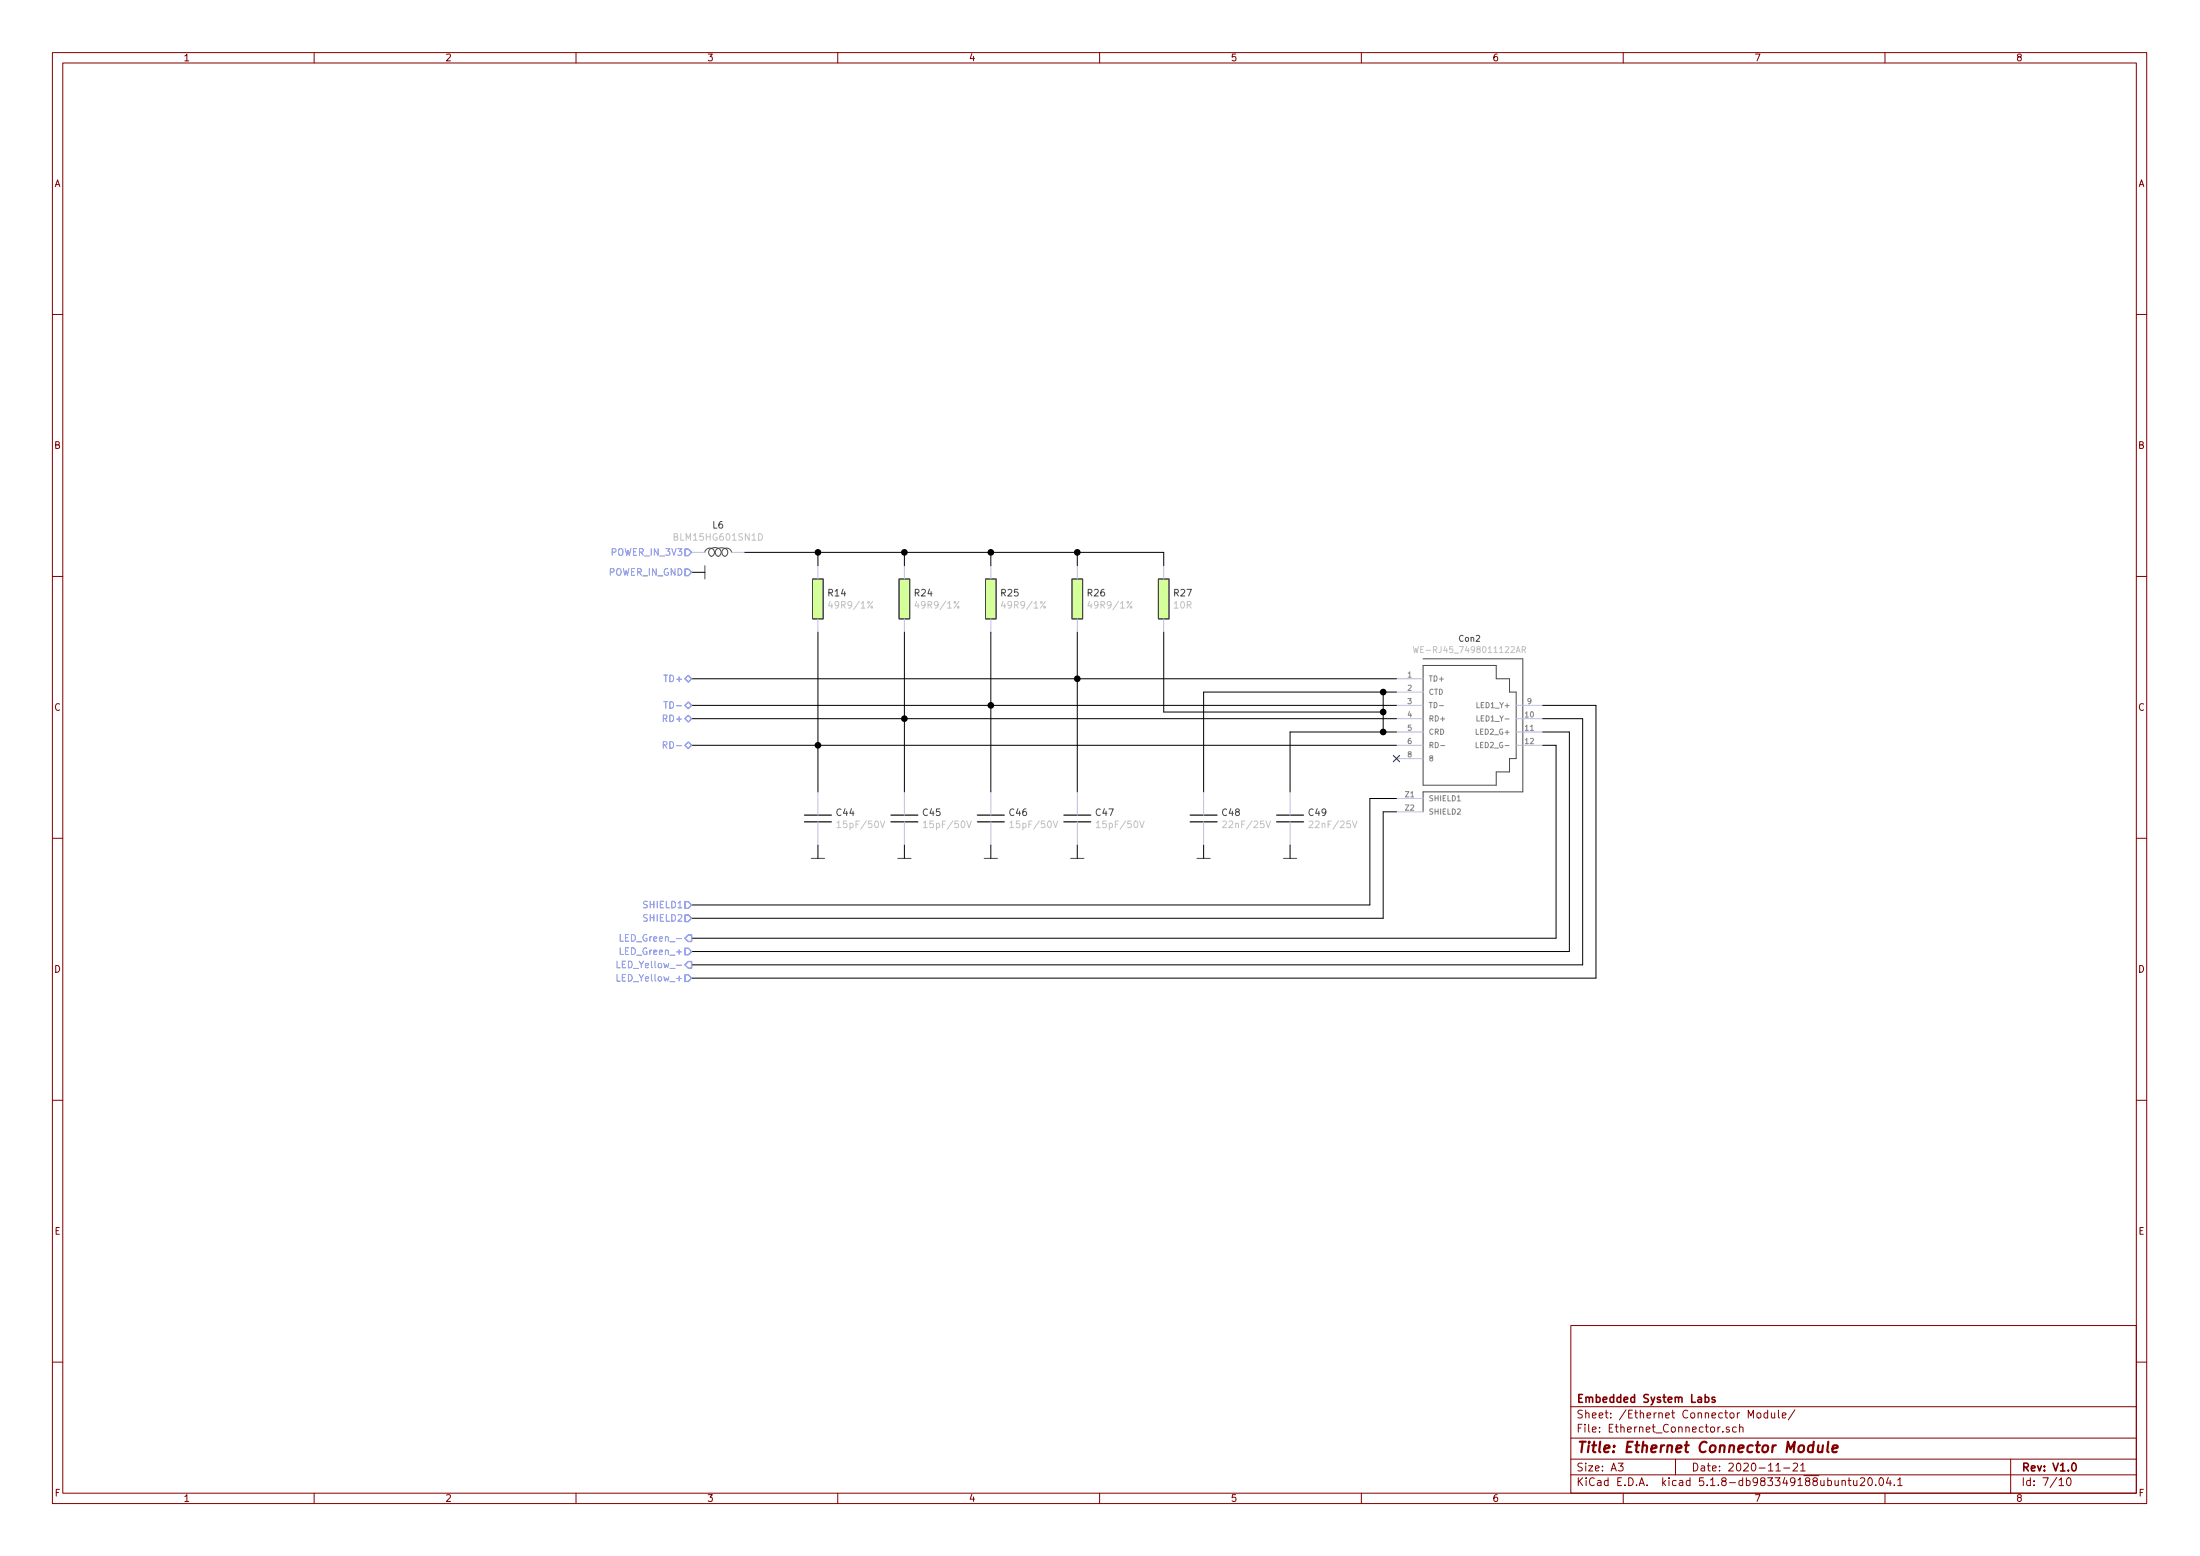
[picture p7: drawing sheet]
<svg xmlns="http://www.w3.org/2000/svg" width="420mm" height="297mm" viewBox="0 0 420 297" stroke-linecap="round" stroke-linejoin="round" font-family="sans-serif">
<g fill="none" stroke="#840000" stroke-width=".19">
<path d="M10 10h400v277h-400zM12 12h396v273.1h-396zM60 10v2M110 10v2M160 10v2M210 10v2M260 10v2M310 10v2M360 10v2M10 60h2M408 60h2M10 110h2"/>
<path d="M408 110h2M10 160h2M408 160h2M10 210h2M408 210h2M300 253h108v32.1h-108zM10 260h2M300 278.5h108M300 274.5h108M300 268.5h108M309 279.3h1l-.5 .6 .4 .1v.7l-.2 .1-.7-.1M320 278.5v3"/>
<path d="M329 273.3v.1M330.3 272.5a.37 .37 0 0 0-.6 .1v.2l.6 .2v.1l-.2 .3-.4-.1M331.6 272.5l-.4-.1-.3 .3 .1 .6 .2 .1 .4-.1M332.2 272.5h.1a.37 .37 0 0 1 .6 .1v.8M332.2 271.9v1.5M335.6 269.8l.2-.1 .4 .1v.8l-.2 .1-.4-.1zM337.6 269.8l-.4-.1-.3 .3 .1 .6 .2 .1 .4-.1M337.6 269.2v1.5M338.3 269.7v.8a.37 .37 0 0 0 .6 .1M338.9 269.7v1M339.2 279.7l.4-.4v1.5M339.6 269.2v1.3l.3 .2"/>
<path d="M340.4 270.2l.7-.1-.1-.3-.4-.1-.2 .2v.7h.6M342.5 279.5l.5-.2 .3 .2v.2l-.9 1.1h.9M342.8 269.1l-1.3 2M343.9 279.7l.4-.4v1.5M384 278.5v6.6M408 260h2M60 285.1v1.9M110 285.1v1.9M160 285.1v1.9M210 285.1v1.9M260 285.1v1.9M300 281.5h108"/>
<path d="M310 285.1v1.9M339.2 280.8h.8M340.7 280.2h1.1M343.9 280.8h.9M351.8 282.7l.2-.1 .4 .1v.9M351.8 282.6v1M352.9 282.6h.6M353.1 282.1v1.3l.4 .2M354 282.6v.8a.37 .37 0 0 0 .6 .1M354.6 282.6v1M355.3 282.3l.6-.2 .2 .2v.2l-.9 1.1h.9M356.9 282.2l.2-.1a.8 .8 0 0 1 .5 .8 .8 .8 0 0 1-.5 .7 1 1 0 0 1-.2-1.4z"/>
<path d="M358.2 283.5v.1M359 282.3l.2-.2a.8 .8 0 0 1 .5 .8 .8 .8 0 0 1-.5 .7l-.2-.1-.1-.5zM360 285.1v1.9M360.6 282l-.3 1.1h.9M361 282.6v1M361.8 283.5v.1M362.4 282.5l.5-.4v1.5M362.4 283.6h.9M393.2 282.5l.5-.4v1.5M393.2 283.6h.9M394.8 282.3l.2-.2a.86 .86 0 0 1 .2 1.5 .79 .79 0 0 1-.4-1.3z"/>
</g>
<path d="M325.7 266.8l.4-.1 .3 .3-.1 .6-.2 .1-.4-.1M327.5 266.8l-.3-.1-.3 .2 .1 .2 .5 .2v.3h-.6M395.9 279.4l.1-.1a.8 .8 0 0 1 .5 .8 .8 .8 0 0 1-.5 .7 1 1 0 0 1-.1-1.4z" fill="none" stroke="#840000" stroke-width=".3"/>
<path d="M346.3 276a.73 .73 0 0 0-.9 .1l-.1 .7v.2l.3 .2 .6-.1M346.4 275.2l-.2 2M347.3 275.9l-.1 1.2a.59 .59 0 0 0 .8-.1M348.2 275.9l-.2 1.3M349.2 275.2l-.2 1.7 .2 .3M350 276.6l1-.2-.1-.4-.6-.1-.3 .3v.9l.2 .1 .6-.1" fill="none" stroke="#840000" stroke-width=".41"/>
<path d="M153.7 156.9h5M153.7 155.6h5M170.2 156.9h5.1M170.2 155.6h5.1M186.7 156.9h5.1M186.7 155.6h5.1M203.2 156.9h5.1M203.2 155.6h5.1M227.3 156.9h5.1M227.3 155.6h5.1M243.8 156.9h5.1M243.8 155.6h5.1" fill="none" stroke="#484848" stroke-width=".3"/>
<g fill="none" stroke="#babcdd" stroke-width=".19">
<path d="M132.1 105.4h2.5M139.7 105.4h2.5M156.2 108v2.5M156.2 118.1v2.6M172.7 108v2.5M172.7 118.1v2.6M189.2 108v2.5M189.2 118.1v2.6M205.7 108v2.5M205.7 118.1v2.6M222.2 108v2.5M222.2 118.1v2.6"/>
<path d="M266.7 129.6h5.1M266.7 137.2h5.1M266.7 139.7h5.1M266.7 132.1h5.1M266.7 134.7h5.1M289.6 137.2h5M289.6 139.7h5M289.6 134.7h5M156.2 151.2v4.4M156.2 156.9v4.4M172.7 151.2v4.4M172.7 156.9v4.4"/>
<path d="M189.2 151.2v4.4M189.2 156.9v4.4M205.7 151.2v4.4M205.7 156.9v4.4M229.9 151.2v4.4M229.9 156.9v4.4M246.4 151.2v4.4M246.4 156.9v4.4M266.7 142.3h5.1M266.7 144.8h5.1M266.7 152.4h5.1M266.7 155h5.1"/>
<path d="M289.6 142.3h5"/>
</g>
<g fill="none" stroke="#c2c2c2" stroke-width=".19">
<path d="M144.9 101.9a.64 .64 0 0 1 .7 .6 .64 .64 0 0 1-.7 .6zM158.5 114.8l-.3 .9h.8M175.1 114.8l-.3 .9h.7M191.6 114.8l-.3 .9h.7M208.1 114.8l-.3 .9h.8M269.9 123.4l.3 1.2 .2-.8 .2 .8 .3-1.2M290.7 124h.5l.2-.4-.3-.2h-.4v1.2M291 124l.4 .6M159.8 157.1l.4-.4v1.3M159.8 158h.8M168.1 156.7l.5 1.3 .4-1.3M176.4 157.1l.3-.4v1.3"/>
<path d="M176.4 158h.7M184.6 156.7l.5 1.3 .4-1.3M192.9 157.1l.3-.4v1.3M192.9 158h.7M201.1 156.7l.5 1.3 .4-1.3M209.4 157.1l.3-.4v1.3M209.4 158h.7M217.7 156.7l.4 1.3 .4-1.3M233.5 156.9l.5-.2 .2 .4-.7 .9h.7M241.8 156.7l.4 1.3 .4-1.3M250 156.9l.5-.2 .2 .4-.7 .9h.7M258.3 156.7l.4 1.3 .5-1.3"/>
</g>
<g fill="none" stroke="#484848" stroke-width=".19">
<path d="M134.6 108v2.5M135.5 104.9a.57 .57 0 0 1 .8 0 .57 .57 0 0 1 .1 .7 .56 .56 0 0 1-.6 .6 .56 .56 0 0 1-.5-.7zM135.9 104.7l.5-.2 .8 .2M135.9 104.7a.95 .95 0 0 0-1.3 .7M136.8 105a.59 .59 0 0 1 .7-.1 .59 .59 0 0 1 .2 .8 .57 .57 0 0 1-.8 .4 .57 .57 0 0 1-.3-.8zM137.2 104.7l.4-.1 .8 .1M138.1 104.9a.57 .57 0 0 1 .7 0 .57 .57 0 0 1 .2 .7 .56 .56 0 0 1-.6 .6 .56 .56 0 0 1-.5-.7zM138.4 104.7a.95 .95 0 0 1 1.3 .7M155.2 110.5h2v7.6h-2zM171.7 110.5h2v7.6h-2zM188.2 110.5h2v7.6h-2zM204.7 110.5h2.1v7.6h-2.1z"/>
<path d="M221.2 110.5h2.1v7.6h-2.1zM271.8 127h13.9v2.6h2.6v2.5h1.3v12.7h-1.3v2.6h-2.6v2.5h-13.9zM271.8 125.8h19v25.4h-19v3.8M154.9 163.9h2.6M171.4 163.9h2.6M188 163.9h2.5M204.5 163.9h2.5M228.6 163.9h2.5M245.1 163.9h2.5"/>
</g>
<path d="M274.9 134.7h.8M282.1 136.6v1.1h.4M275.1 142.3h.8M278.3 152.9h.6M281.9 141.7v1h.5" fill="none" stroke="#848484" stroke-width=".19"/>
<g fill="#d4ff99" stroke="#d4ff99" stroke-width=".19">
<path d="M204.7 110.5h2.1v7.6h-2.1z"/>
<path d="M221.2 110.5h2.1v7.6h-2.1z"/>
<path d="M188.2 110.5h2v7.6h-2z"/>
<path d="M155.2 110.5h2v7.6h-2z"/>
<path d="M171.7 110.5h2v7.6h-2z"/>
</g>
<g fill="none" stroke="#000" stroke-width=".19">
<path d="M132.1 109.3h2.5M142.2 105.4h80v2.6M156.2 105.4v2.6M172.7 105.4v2.6M189.2 105.4v2.6M205.7 105.4v2.6M132.1 129.6h134.6M132.1 137.2h134.6M132.1 134.7h134.6M156.2 120.7v30.5M172.7 120.7v30.5M189.2 120.7v30.5"/>
<path d="M205.7 120.7v30.5M222.2 120.7v15.2h42M264.2 132.1v7.6M266.7 132.1h-36.8v19.1M266.7 139.7h-20.3v11.5M294.6 139.7h5.1v41.9h-167.6M294.6 137.2h7.7v47h-170.2M294.6 134.7h10.2v52h-172.7M132.1 142.3h134.6M266.7 155h-2.5v20.3h-132.1M266.7 152.4h-5.1v20.4h-129.5M294.6 142.3h2.6v36.8h-165.1"/>
<path d="M156.2 161.3v2.6M172.7 161.3v2.6M189.2 161.3v2.6M205.7 161.3v2.6M229.9 161.3v2.6M246.4 161.3v2.6"/>
</g>
<path d="M130.8 104.8h.6l.7 .6-.7 .7h-.6zM130.8 108.6h.6l.7 .7-.7 .6h-.6zM130.8 129.6l.6-.7 .7 .7-.7 .6zM130.8 134.7l.6-.7 .7 .7-.7 .6zM130.8 137.2l.6-.6 .7 .6-.7 .6zM130.8 142.3l.6-.7 .7 .7-.7 .6zM130.8 172.1h.6l.7 .7-.7 .6h-.6zM130.8 174.7h.6l.7 .6-.7 .6h-.6zM131.4 178.5h.7v1.2h-.7l-.6-.6zM130.8 181h.6l.7 .6-.7 .7h-.6zM130.8 186.1h.6l.7 .6-.7 .7h-.6zM131.4 183.6h.7v1.2h-.7l-.6-.6z" fill="none" stroke="#6e82ff" stroke-width=".25"/>
<path d="M126.8 133.9h.7M126.7 142.2l.6-.1v-.4l-.6-.1v1.2M118.4 178.4v1.3h.6M117.8 183.5v1.2h.6M117.8 186v1.3h.6" fill="none" stroke="#6e82ff" stroke-width=".19"/>
<g fill="#000" stroke="#000" stroke-width=".25">
<circle cx="156.2" cy="105.4" r=".51"/>
<circle cx="172.7" cy="105.4" r=".51"/>
<circle cx="189.2" cy="105.4" r=".51"/>
<circle cx="205.7" cy="105.4" r=".51"/>
<circle cx="172.7" cy="137.2" r=".51"/>
<circle cx="189.2" cy="134.7" r=".51"/>
<circle cx="205.7" cy="129.6" r=".51"/>
<circle cx="264.2" cy="132.1" r=".51"/>
<circle cx="264.2" cy="135.9" r=".51"/>
<circle cx="264.2" cy="139.7" r=".51"/>
<circle cx="156.2" cy="142.3" r=".51"/>
</g>
<path d="M266.1 144.2l1.2 1.2M267.3 144.2l-1.2 1.2" fill="none" stroke="#000084" stroke-width=".19"/>
<text font-size="2.8" fill="#840000" x="301" y="277.3">Title: Ethernet Connector Module</text>
<g font-size="2.1" fill="#840000">
<text x="301" y="267.8">Embedded System Labs</text>
<text x="301" y="273.5">File: Ethernet_Connector.sch</text>
<text x="301" y="270.8">Sheet: /Ethernet Connector Module/</text>
<text x="301" y="280.9">Size: A3</text>
<text x="323" y="280.9">Date: 2020-11-21</text>
<text x="386" y="280.9">Rev: V1.0</text>
<text x="301" y="283.7">KiCad E.D.A. kicad 5.1.8-db983349188ubuntu20.04.1</text>
<text x="386" y="283.7">Id: 7/10</text>
</g>
<g font-size="1.8" fill="#840000">
<text x="35" y="11.7">1</text>
<text x="85" y="11.7">2</text>
<text x="135" y="11.7">3</text>
<text x="185" y="11.7">4</text>
<text x="235" y="11.7">5</text>
<text x="285" y="11.7">6</text>
<text x="335" y="11.7">7</text>
<text x="385" y="11.7">8</text>
<text x="10.4" y="35.7">A</text>
<text x="408.4" y="35.7">A</text>
<text x="10.4" y="85.7">B</text>
<text x="408.4" y="85.7">B</text>
<text x="10.4" y="135.7">C</text>
<text x="408.4" y="135.7">C</text>
<text x="10.4" y="185.7">D</text>
<text x="408.4" y="185.7">D</text>
<text x="10.4" y="235.7">E</text>
<text x="408.4" y="235.7">E</text>
<text x="10.5" y="285.7">F</text>
<text x="35" y="286.7">1</text>
<text x="85" y="286.7">2</text>
<text x="135" y="286.7">3</text>
<text x="185" y="286.7">4</text>
<text x="235" y="286.7">5</text>
<text x="285" y="286.7">6</text>
<text x="335" y="286.7">7</text>
<text x="385" y="286.7">8</text>
<text x="408.5" y="285.7">F</text>
</g>
<g font-size="1.8" fill="#454750">
<text x="136.1" y="100.9">L6</text>
<text x="158.2" y="113.9">R14</text>
<text x="174.7" y="113.9">R24</text>
<text x="191.2" y="113.9">R25</text>
<text x="207.7" y="113.9">R26</text>
<text x="224.3" y="113.9">R27</text>
<text x="159.8" y="155.8">C44</text>
<text x="176.3" y="155.8">C45</text>
<text x="192.8" y="155.8">C46</text>
<text x="209.3" y="155.8">C47</text>
<text x="233.5" y="155.8">C48</text>
<text x="250" y="155.8">C49</text>
</g>
<g font-size="1.8" fill="#6e82ff">
<text x="117" y="106.1">POWER_IN_3V3</text>
<text x="116.2" y="109.9">POWER_IN_GND</text>
<text x="127.2" y="130.2">TD+</text>
<text x="127" y="137.8">RD+</text>
<text x="127.6" y="135.3">TD-</text>
<text x="127.4" y="142.9">RD-</text>
<text x="123.1" y="173.4">SHIELD1</text>
<text x="119.4" y="179.7">LED_Green_-</text>
<text x="123.1" y="175.9">SHIELD2</text>
<text x="118.8" y="184.8">LED_Yellow_-</text>
<text x="118.9" y="182.3">LED_Green_+</text>
<text x="118.4" y="187.4">LED_Yellow_+</text>
</g>
<g font-size="1.8" fill="#c2c2c2">
<text x="129.1" y="103.2">BLM15HG601SN1D</text>
<text x="158.8" y="116.2">49R9/1%</text>
<text x="175.3" y="116.2">49R9/1%</text>
<text x="191.8" y="116.2">49R9/1%</text>
<text x="208.4" y="116.2">49R9/1%</text>
<text x="224.3" y="116.2">10R</text>
<text x="160.5" y="158.1">15pF/50V</text>
<text x="177" y="158.1">15pF/50V</text>
<text x="193.5" y="158.1">15pF/50V</text>
<text x="210" y="158.1">15pF/50V</text>
<text x="234.1" y="158.1">22nF/25V</text>
<text x="250.6" y="158.1">22nF/25V</text>
</g>
<text font-size="1.6" fill="#c2c2c2" x="271.2" y="124.6">WE-RJ45_7498011122AR</text>
<text font-size="1.6" fill="#454750" x="278.7" y="122.5">Con2</text>
<g font-size="1.4" fill="#848484">
<text x="268.9" y="129.3">1</text>
<text x="268.9" y="131.9">2</text>
<text x="272.8" y="130.1">TD+</text>
<text x="268.9" y="134.4">3</text>
<text x="268.9" y="136.9">4</text>
<text x="272.8" y="132.6">CTD</text>
<text x="272.8" y="135.2">TD-</text>
<text x="272.8" y="137.7">RD+</text>
<text x="282.4" y="135.2">LED1_Y+</text>
<text x="282.7" y="137.7">LED1_Y-</text>
<text x="291.3" y="136.9">10</text>
<text x="291.7" y="134.4">9</text>
<text x="268.9" y="139.5">5</text>
<text x="268.9" y="142">6</text>
<text x="272.8" y="140.2">CRD</text>
<text x="272.8" y="142.8">RD-</text>
<text x="282.2" y="140.2">LED2_G+</text>
<text x="282.6" y="142.8">LED2_G-</text>
<text x="291.3" y="139.5">11</text>
<text x="291.3" y="142">12</text>
<text x="268.9" y="144.6">8</text>
<text x="272.8" y="145.3">8</text>
<text x="268.4" y="152.2">Z1</text>
<text x="268.4" y="154.7">Z2</text>
<text x="272.8" y="152.9">SHIELD1</text>
<text x="272.8" y="155.5">SHIELD2</text>
</g>
</svg>
